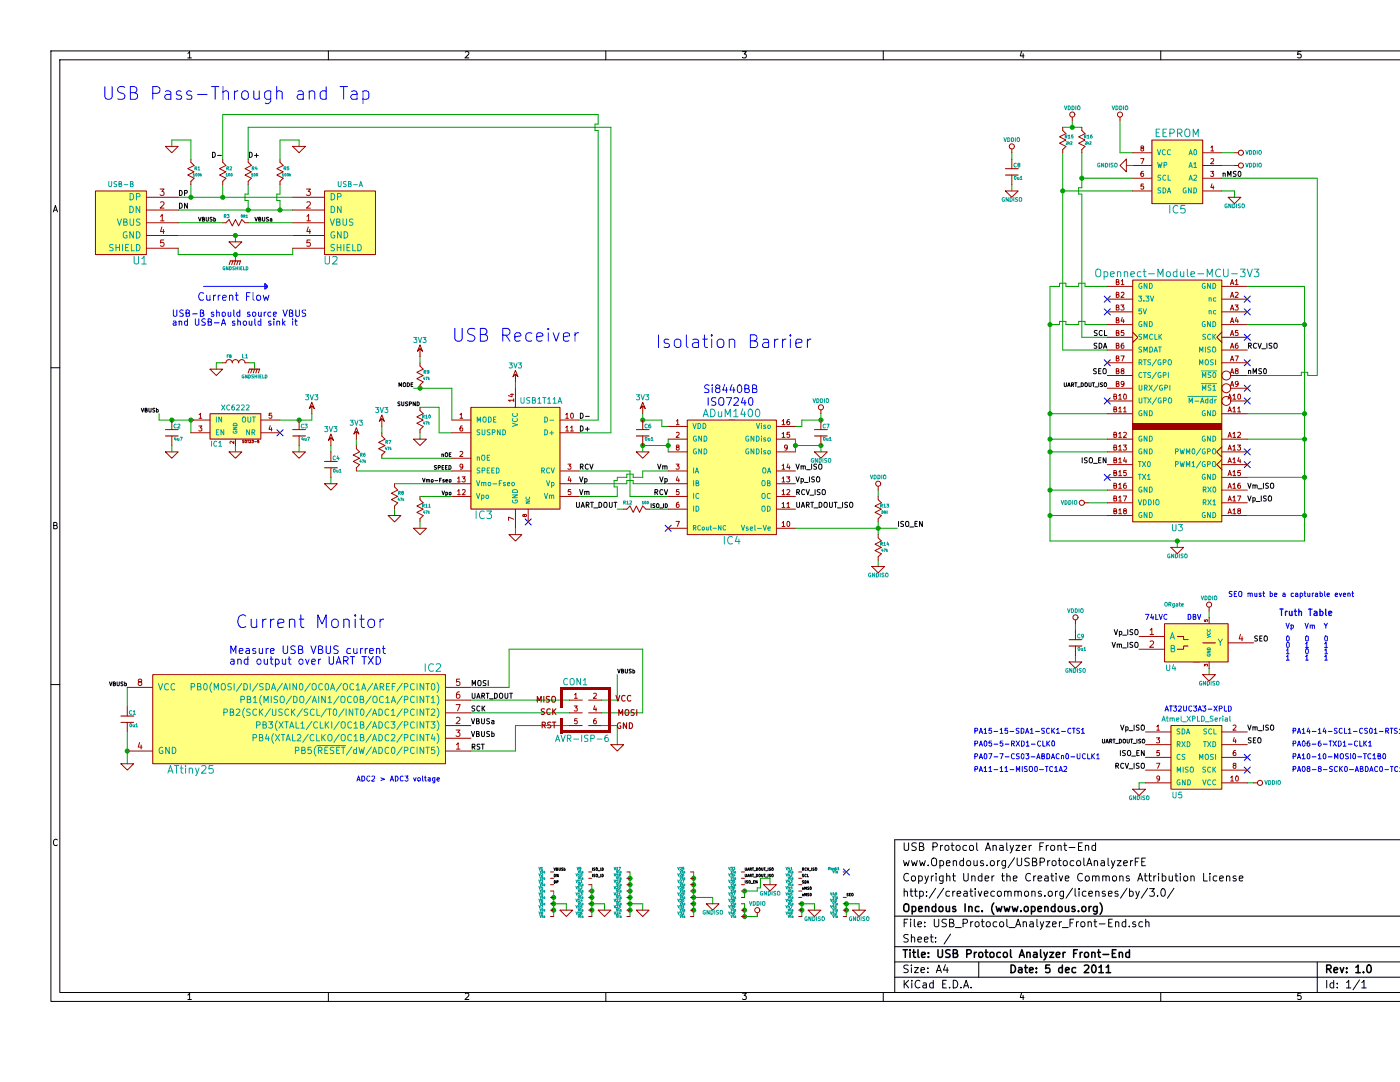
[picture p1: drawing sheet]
EESchema Schematic File Version 2  date 12/5/2011 6:16:03 PM
LIBS:power
LIBS:device
LIBS:transistors
LIBS:conn
LIBS:linear
LIBS:regul
LIBS:74xx
LIBS:cmos4000
LIBS:adc-dac
LIBS:memory
LIBS:xilinx
LIBS:special
LIBS:microcontrollers
LIBS:dsp
LIBS:microchip
LIBS:analog_switches
LIBS:motorola
LIBS:texas
LIBS:intel
LIBS:audio
LIBS:interface
LIBS:digital-audio
LIBS:philips
LIBS:display
LIBS:cypress
LIBS:siliconi
LIBS:opto
LIBS:atmel
LIBS:contrib
LIBS:valves
LIBS:USB_Protocol_Analyzer_Front-End-cache
EELAYER 25  0
EELAYER END
$Descr A4 11700 8267
encoding utf-8
Sheet 1 1
Title "USB Protocol Analyzer Front-End"
Date "5 dec 2011"
Rev "1.0"
Comp "Opendous Inc. (www.opendous.org)"
Comment1 "http://creativecommons.org/licenses/by/3.0/"
Comment2 "Copyright Under the Creative Commons Attribution License"
Comment3 "www.Opendous.org/USBProtocolAnalyzerFE"
Comment4 "USB Protocol Analyzer Front-End"
$EndDescr
NoConn ~ 6650 6850
$Comp
L VIA Mask1
U 1 1
P 6650 6850
F 0 "Mask1" V 6675 6950 20  0000 C CNN
F 1 "MASK" H 6650 7050 60  0001 C CNN
	1    6650 6850
	0    -1   -1   0   
$EndComp
Text Notes 3550 2700 0    100  ~ 0
USB Receiver
Wire Wire Line
	1750 900  4700 900 
Wire Wire Line
	1750 900  1750 1250
Wire Wire Line
	4550 3400 4800 3400
Wire Wire Line
	4800 3400 4800 1000
Wire Wire Line
	4800 1000 1950 1000
Wire Wire Line
	1950 1000 1950 1250
Connection ~ 6300 7150
Connection ~ 6300 7100
Wire Wire Line
	6400 7150 6400 7100
Wire Wire Line
	6400 7100 6300 7100
Connection ~ 5850 7000
Wire Wire Line
	5850 7050 5850 7000
Connection ~ 5850 7200
Wire Wire Line
	5950 7200 5850 7200
Connection ~ 5450 7100
Connection ~ 5450 7000
Connection ~ 5450 6900
Wire Wire Line
	5450 7050 5600 7050
Wire Wire Line
	5600 7050 5600 7100
Connection ~ 4950 7000
Connection ~ 4950 7100
Wire Wire Line
	5250 3700 5050 3700
Wire Wire Line
	5050 3700 5050 3750
Wire Wire Line
	5050 3750 4975 3750
Wire Wire Line
	4975 3750 4975 3725
Wire Wire Line
	4975 3725 4925 3725
Wire Wire Line
	4925 3725 4925 3750
Wire Wire Line
	4925 3750 4850 3750
Wire Wire Line
	4850 3750 4850 3775
Wire Wire Line
	4850 3775 4825 3775
Wire Wire Line
	4825 3775 4825 3825
Wire Wire Line
	4825 3825 4850 3825
Wire Wire Line
	4850 3825 4850 3900
Wire Wire Line
	4850 3900 4550 3900
Wire Wire Line
	4550 3700 4950 3700
Wire Wire Line
	4950 3700 4950 3900
Wire Wire Line
	4950 3900 5250 3900
Connection ~ 4650 7000
Wire Wire Line
	4650 7200 4650 6950
Connection ~ 4350 7150
Connection ~ 3300 3050
Wire Wire Line
	3250 3050 3550 3050
Wire Wire Line
	8450 5150 8450 5200
Connection ~ 8250 2550
Wire Wire Line
	8250 2550 8325 2550
Wire Wire Line
	8325 2550 8325 2525
Wire Wire Line
	8325 2525 8375 2525
Wire Wire Line
	8375 2525 8375 2550
Wire Wire Line
	8375 2550 8475 2550
Wire Wire Line
	8475 2550 8475 2525
Wire Wire Line
	8475 2525 8525 2525
Wire Wire Line
	8525 2525 8525 2550
Wire Wire Line
	8525 2550 8700 2550
Wire Wire Line
	9800 2950 10225 2950
Wire Wire Line
	10225 2950 10225 2925
Wire Wire Line
	10225 2925 10275 2925
Wire Wire Line
	10275 2925 10275 2950
Wire Wire Line
	10275 2950 10350 2950
Connection ~ 8250 3450
Connection ~ 8250 3550
Connection ~ 8250 3850
Connection ~ 8250 4050
Connection ~ 10250 2550
Connection ~ 10250 3250
Connection ~ 10250 3450
Connection ~ 10250 3750
Connection ~ 10250 4050
Wire Wire Line
	10250 2250 10250 4250
Wire Wire Line
	9250 4300 9250 4250
Wire Wire Line
	10250 2250 9800 2250
Wire Wire Line
	10250 2550 9800 2550
Wire Wire Line
	10250 3250 9800 3250
Wire Wire Line
	10250 3450 9800 3450
Wire Wire Line
	10250 3750 9800 3750
Wire Wire Line
	9800 4050 10250 4050
Wire Wire Line
	8250 3450 8700 3450
Wire Wire Line
	8250 3550 8700 3550
Wire Wire Line
	8250 3850 8700 3850
Wire Wire Line
	8700 4050 8250 4050
Wire Wire Line
	8500 1200 8500 1475
Wire Wire Line
	8350 1000 8500 1000
Connection ~ 8350 1500
Wire Wire Line
	8350 1200 8350 2750
Wire Wire Line
	8350 2750 8700 2750
Wire Wire Line
	8800 950  8800 1200
Wire Wire Line
	8800 1200 8900 1200
Wire Wire Line
	9600 1200 9700 1200
Wire Wire Line
	3550 3900 3300 3900
Wire Wire Line
	3100 4000 3100 4050
Wire Wire Line
	3300 4100 3300 4150
Wire Wire Line
	4900 4000 4850 4000
Connection ~ 1000 5900
Wire Wire Line
	1000 5750 1000 6000
Wire Wire Line
	1000 5550 1000 5400
Wire Wire Line
	2800 3500 2800 3450
Wire Wire Line
	3000 3600 3550 3600
Wire Wire Line
	3300 3200 3450 3200
Wire Wire Line
	3450 3200 3450 3400
Wire Wire Line
	3450 3400 3550 3400
Wire Wire Line
	4475 5600 3700 5600
Wire Wire Line
	4725 5700 4850 5700
Wire Wire Line
	4725 5500 4850 5500
Wire Wire Line
	3700 5400 4000 5400
Wire Wire Line
	4000 5400 4000 5100
Wire Wire Line
	4000 5100 5050 5100
Wire Wire Line
	5050 5100 5050 5600
Wire Wire Line
	4850 5700 4850 5850
Wire Wire Line
	4050 3050 4050 3000
Wire Notes Line
	2085 2265 2085 2270
Wire Notes Line
	2085 2265 2090 2265
Wire Notes Line
	2090 2265 2090 2260
Wire Notes Line
	2090 2260 2095 2260
Wire Notes Line
	2095 2260 2095 2255
Wire Notes Line
	2095 2255 2100 2255
Wire Notes Line
	2100 2255 2100 2245
Wire Notes Line
	2100 2250 1600 2250
Connection ~ 6900 4150
Wire Wire Line
	6900 4200 6900 4100
Wire Wire Line
	6900 4450 6900 4400
Wire Wire Line
	6900 3900 6900 3850
Wire Wire Line
	2600 3500 2600 3550
Wire Wire Line
	9500 4850 9500 4800
Wire Wire Line
	9800 6150 9850 6150
Wire Wire Line
	5250 3350 5200 3350
Wire Wire Line
	5200 3350 5200 3300
Wire Wire Line
	5200 3300 5050 3300
Wire Wire Line
	5250 3450 5250 3550
Wire Wire Line
	6250 3450 6250 3550
Wire Wire Line
	6450 3250 6450 3300
Wire Wire Line
	5050 3550 5050 3500
Connection ~ 1500 3300
Connection ~ 2350 3300
Wire Wire Line
	2200 3300 2450 3300
Wire Wire Line
	2450 3300 2450 3250
Wire Wire Line
	1350 3500 1350 3550
Wire Wire Line
	1850 3500 1850 3550
Wire Wire Line
	1750 2850 1700 2850
Wire Wire Line
	1700 2850 1700 2900
Connection ~ 1350 3300
Wire Wire Line
	1250 3300 1500 3300
Connection ~ 1850 2000
Wire Wire Line
	1850 2050 1850 2000
Connection ~ 1850 1850
Wire Wire Line
	1850 1900 1850 1850
Connection ~ 1950 1650
Wire Wire Line
	1950 1650 1950 1575
Wire Wire Line
	1950 1575 1925 1575
Wire Wire Line
	1925 1575 1925 1525
Wire Wire Line
	1925 1525 1950 1525
Wire Wire Line
	1950 1525 1950 1450
Connection ~ 1500 1550
Wire Wire Line
	1500 1550 1500 1450
Wire Wire Line
	2350 1150 2350 1100
Wire Wire Line
	2350 1100 2200 1100
Wire Wire Line
	2200 1100 2200 1250
Wire Wire Line
	1400 1650 2300 1650
Wire Wire Line
	1950 1750 2300 1750
Wire Wire Line
	1400 1750 1750 1750
Wire Wire Line
	2300 1550 1400 1550
Wire Wire Line
	2300 1850 1400 1850
Wire Wire Line
	1500 1250 1500 1100
Wire Wire Line
	1500 1100 1350 1100
Wire Wire Line
	1350 1100 1350 1150
Wire Wire Line
	1750 1450 1750 1550
Connection ~ 1750 1550
Wire Wire Line
	2200 1450 2200 1525
Wire Wire Line
	2200 1525 2175 1525
Wire Wire Line
	2175 1525 2175 1575
Wire Wire Line
	2175 1575 2200 1575
Wire Wire Line
	2200 1575 2200 1650
Connection ~ 2200 1650
Wire Wire Line
	1400 1950 1400 2000
Wire Wire Line
	1400 2000 2300 2000
Wire Wire Line
	2300 2000 2300 1950
Wire Wire Line
	1250 3300 1250 3250
Wire Wire Line
	2000 2900 2000 2850
Wire Wire Line
	2000 2850 1950 2850
Wire Wire Line
	8550 3950 8700 3950
Wire Wire Line
	1500 3300 1500 3400
Wire Wire Line
	2350 3500 2350 3550
Wire Wire Line
	5050 3300 5050 3250
Wire Wire Line
	6450 3550 6450 3500
Wire Wire Line
	6450 3500 6250 3500
Connection ~ 6250 3500
Wire Wire Line
	5050 3500 5250 3500
Connection ~ 5250 3500
Wire Wire Line
	6250 3350 6300 3350
Wire Wire Line
	6300 3350 6300 3300
Wire Wire Line
	6300 3300 6450 3300
Connection ~ 5050 3300
Connection ~ 6450 3300
Connection ~ 6450 3500
Connection ~ 5050 3500
Wire Wire Line
	9000 6150 8950 6150
Wire Wire Line
	8950 6150 8950 6200
Wire Wire Line
	9500 5250 9500 5300
Wire Wire Line
	2600 3800 2600 3750
Wire Wire Line
	6250 4150 7050 4150
Wire Notes Line
	2100 2245 2095 2245
Wire Notes Line
	2095 2245 2095 2240
Wire Notes Line
	2095 2240 2090 2240
Wire Notes Line
	2090 2240 2090 2235
Wire Notes Line
	2090 2235 2085 2235
Wire Notes Line
	2085 2235 2085 2230
Wire Notes Line
	2085 2270 2080 2270
Wire Notes Line
	2080 2270 2080 2230
Wire Notes Line
	2080 2230 2085 2230
Wire Wire Line
	4050 4150 4050 4200
Wire Wire Line
	4850 5500 4850 5300
Wire Wire Line
	5050 5600 4725 5600
Wire Wire Line
	4475 5500 3700 5500
Wire Wire Line
	3300 3400 3300 3450
Wire Wire Line
	3300 2850 3300 2800
Wire Wire Line
	3550 3050 3550 3300
Wire Wire Line
	3000 3400 3000 3350
Wire Wire Line
	2800 3700 3550 3700
Wire Wire Line
	3700 5900 4050 5900
Wire Wire Line
	4050 5900 4050 5700
Wire Wire Line
	3100 3800 3550 3800
Wire Wire Line
	10350 2950 10350 1400
Wire Wire Line
	10350 1400 9600 1400
Wire Wire Line
	9600 1300 9700 1300
Wire Wire Line
	9600 1500 9700 1500
Wire Wire Line
	9700 1500 9700 1550
Wire Wire Line
	8900 1300 8850 1300
Wire Wire Line
	8900 1500 8350 1500
Wire Wire Line
	8700 2650 8500 2650
Wire Wire Line
	8500 2650 8500 1525
Wire Wire Line
	8500 1525 8475 1525
Wire Wire Line
	8475 1525 8475 1475
Wire Wire Line
	8475 1475 8500 1475
Wire Wire Line
	8425 950  8425 1000
Connection ~ 8425 1000
Wire Wire Line
	8900 1400 8500 1400
Connection ~ 8500 1400
Wire Wire Line
	8250 3250 8700 3250
Wire Wire Line
	10250 4250 8250 4250
Connection ~ 9250 4250
Wire Wire Line
	8250 4250 8250 2250
Wire Wire Line
	8250 2250 8325 2250
Wire Wire Line
	8325 2250 8325 2225
Wire Wire Line
	8325 2225 8375 2225
Wire Wire Line
	8375 2225 8375 2250
Wire Wire Line
	8375 2250 8475 2250
Wire Wire Line
	8475 2250 8475 2225
Wire Wire Line
	8475 2225 8525 2225
Wire Wire Line
	8525 2225 8525 2250
Wire Wire Line
	8525 2250 8700 2250
Connection ~ 8250 3250
Wire Wire Line
	8450 4900 8450 4950
Wire Wire Line
	7950 1200 7950 1250
Wire Wire Line
	7950 1450 7950 1500
Wire Wire Line
	4050 5700 4475 5700
Wire Wire Line
	4350 7100 4450 7100
Wire Wire Line
	4450 7100 4450 7150
Connection ~ 4350 7100
Wire Wire Line
	4350 7200 4350 7000
Connection ~ 4350 7050
Wire Wire Line
	4750 7150 4750 7100
Wire Wire Line
	4750 7100 4650 7100
Connection ~ 4650 7150
Connection ~ 4650 7100
Connection ~ 4650 7050
Wire Wire Line
	5250 3800 4975 3800
Wire Wire Line
	4975 3800 4975 3775
Wire Wire Line
	4975 3775 4925 3775
Wire Wire Line
	4925 3775 4925 3800
Wire Wire Line
	4925 3800 4550 3800
Wire Wire Line
	5100 4000 5250 4000
Wire Wire Line
	4950 7100 5050 7100
Wire Wire Line
	5050 7100 5050 7150
Connection ~ 4950 7150
Connection ~ 4950 7050
Connection ~ 4950 6950
Connection ~ 5450 6950
Connection ~ 5450 7050
Wire Wire Line
	5450 6850 5450 7200
Connection ~ 5450 7150
Wire Wire Line
	5850 7200 5850 7100
Connection ~ 5850 7150
Wire Wire Line
	6050 6950 6050 6900
Wire Wire Line
	6050 6900 5975 6900
Wire Wire Line
	5975 6900 5975 6975
Wire Wire Line
	5975 6975 5950 6975
Wire Wire Line
	5950 6975 5950 7000
Wire Wire Line
	5950 7000 5850 7000
Wire Wire Line
	6300 7100 6300 7200
Wire Wire Line
	4950 7200 4950 6850
Connection ~ 4950 6900
Wire Wire Line
	6650 7200 6650 7100
Wire Wire Line
	6650 7100 6750 7100
Wire Wire Line
	6750 7100 6750 7150
Connection ~ 6650 7100
Connection ~ 6650 7150
Wire Wire Line
	4550 3300 4700 3300
Wire Wire Line
	4700 3300 4700 1025
Wire Wire Line
	4700 1025 4675 1025
Wire Wire Line
	4675 1025 4675 975 
Wire Wire Line
	4675 975  4700 975 
Wire Wire Line
	4700 975  4700 900 
Text Notes 1350 2500 0    50   ~ 0
USB-B should source VBUS\nand USB-A should sink it
Text Notes 1800 5150 0    60   ~ 0
Measure USB VBUS current\nand output over UART TXD
Text Label 6650 7050 0    20   ~ 0
SEO
$Comp
L VIA V51
U 1 1
P 6650 7150
F 0 "V51" V 6675 7250 20  0000 C CNN
F 1 "VIA" H 6650 7350 60  0001 C CNN
	1    6650 7150
	0    -1   -1   0   
$EndComp
$Comp
L VIA V52
U 1 1
P 6650 7200
F 0 "V52" V 6675 7300 20  0000 C CNN
F 1 "VIA" H 6650 7400 60  0001 C CNN
	1    6650 7200
	0    -1   -1   0   
$EndComp
$Comp
L VIA V50
U 1 1
P 6650 7100
F 0 "V50" V 6675 7200 20  0000 C CNN
F 1 "VIA" H 6650 7300 60  0001 C CNN
	1    6650 7100
	0    -1   -1   0   
$EndComp
$Comp
L VIA V49
U 1 1
P 6650 7050
F 0 "V49" V 6675 7150 20  0000 C CNN
F 1 "VIA" H 6650 7250 60  0001 C CNN
	1    6650 7050
	0    -1   -1   0   
$EndComp
$Comp
L GNDISO #PWR01
U 1 1
P 6750 7150
F 0 "#PWR01" H 6750 7150 30  0001 C CNN
F 1 "GNDISO" H 6750 7080 30  0000 C CNN
	1    6750 7150
	1    0    0    -1  
$EndComp
Text Label 5850 6850 0    20   ~ 0
UART_DOUT_ISO
$Comp
L GNDISO #PWR02
U 1 1
P 6400 7150
F 0 "#PWR02" H 6400 7150 30  0001 C CNN
F 1 "GNDISO" H 6400 7080 30  0000 C CNN
	1    6400 7150
	1    0    0    -1  
$EndComp
Text Label 6300 7000 0    20   ~ 0
nMS0
Text Label 6300 7050 0    20   ~ 0
nMS0
Text Label 9600 1400 0    40   ~ 0
nMS0
Text Label 9800 2950 0    40   ~ 0
nMS0
Text Label 6300 6900 0    20   ~ 0
SCL
Text Label 6300 6950 0    20   ~ 0
SDA
Text Label 6300 6850 0    20   ~ 0
RCV_ISO
$Comp
L GNDISO #PWR03
U 1 1
P 6050 6950
F 0 "#PWR03" H 6050 6950 30  0001 C CNN
F 1 "GNDISO" H 6050 6880 30  0000 C CNN
	1    6050 6950
	1    0    0    -1  
$EndComp
Text Label 5850 6950 0    20   ~ 0
ISO_EN
$Comp
L VDDIO #PWR04
U 1 1
P 5950 7200
F 0 "#PWR04" H 5950 7300 30  0001 C CNN
F 1 "VDDIO" H 5950 7300 30  0000 C CNN
	1    5950 7200
	1    0    0    -1  
$EndComp
Text Label 5850 6900 0    20   ~ 0
UART_DOUT_ISO
$Comp
L GNDISO #PWR05
U 1 1
P 5600 7100
F 0 "#PWR05" H 5600 7100 30  0001 C CNN
F 1 "GNDISO" H 5600 7030 30  0000 C CNN
	1    5600 7100
	1    0    0    -1  
$EndComp
$Comp
L GND #PWR06
U 1 1
P 5050 7150
F 0 "#PWR06" H 5050 7150 30  0001 C CNN
F 1 "GND" H 5050 7080 30  0001 C CNN
	1    5050 7150
	1    0    0    -1  
$EndComp
Text Label 4650 6900 0    20   ~ 0
ISO_ID
Text Label 5250 4000 2    30   ~ 0
ISO_ID
Text Label 4650 6850 0    20   ~ 0
ISO_ID
Text Label 4550 3700 0    40   ~ 0
RCV
Text Label 4550 3800 0    40   ~ 0
Vp
Text Label 4550 3900 0    40   ~ 0
Vm
$Comp
L GND #PWR07
U 1 1
P 4750 7150
F 0 "#PWR07" H 4750 7150 30  0001 C CNN
F 1 "GND" H 4750 7080 30  0001 C CNN
	1    4750 7150
	1    0    0    -1  
$EndComp
Text Label 4350 6950 0    20   ~ 0
DP
Text Label 4350 6900 0    20   ~ 0
DN
$Comp
L GND #PWR08
U 1 1
P 4450 7150
F 0 "#PWR08" H 4450 7150 30  0001 C CNN
F 1 "GND" H 4450 7080 30  0001 C CNN
	1    4450 7150
	1    0    0    -1  
$EndComp
Text Label 4350 6850 0    20   ~ 0
VBUSb
Text Label 3250 3050 2    30   ~ 0
MODE
Text Label 3300 3200 2    30   ~ 0
SUSPND
Text Label 3550 3900 2    30   ~ 0
Vpo
Text Label 3550 3800 2    30   ~ 0
Vmo-Fseo
Text Label 3550 3700 2    30   ~ 0
SPEED
Text Label 3550 3600 2    30   ~ 0
nOE
Text Label 1400 1650 0    40   ~ 0
DN
Text Label 1400 1550 0    40   ~ 0
DP
Text Label 3700 5600 0    40   ~ 0
SCK
Text Label 3700 5400 0    40   ~ 0
MOSI
Text Label 3700 5900 0    40   ~ 0
RST
$Comp
L VIA V1
U 1 1
P 4350 6850
F 0 "V1" V 4375 6950 20  0000 C CNN
F 1 "VIA" H 4350 7050 60  0001 C CNN
	1    4350 6850
	0    -1   -1   0   
$EndComp
$Comp
L VIA V2
U 1 1
P 4350 6900
F 0 "V2" V 4375 7000 20  0000 C CNN
F 1 "VIA" H 4350 7100 60  0001 C CNN
	1    4350 6900
	0    -1   -1   0   
$EndComp
$Comp
L VIA V4
U 1 1
P 4350 7000
F 0 "V4" V 4375 7100 20  0000 C CNN
F 1 "VIA" H 4350 7200 60  0001 C CNN
	1    4350 7000
	0    -1   -1   0   
$EndComp
$Comp
L VIA V3
U 1 1
P 4350 6950
F 0 "V3" V 4375 7050 20  0000 C CNN
F 1 "VIA" H 4350 7150 60  0001 C CNN
	1    4350 6950
	0    -1   -1   0   
$EndComp
$Comp
L VIA V7
U 1 1
P 4350 7150
F 0 "V7" V 4375 7250 20  0000 C CNN
F 1 "VIA" H 4350 7350 60  0001 C CNN
	1    4350 7150
	0    -1   -1   0   
$EndComp
$Comp
L VIA V8
U 1 1
P 4350 7200
F 0 "V8" V 4375 7300 20  0000 C CNN
F 1 "VIA" H 4350 7400 60  0001 C CNN
	1    4350 7200
	0    -1   -1   0   
$EndComp
$Comp
L VIA V6
U 1 1
P 4350 7100
F 0 "V6" V 4375 7200 20  0000 C CNN
F 1 "VIA" H 4350 7300 60  0001 C CNN
	1    4350 7100
	0    -1   -1   0   
$EndComp
$Comp
L VIA V5
U 1 1
P 4350 7050
F 0 "V5" V 4375 7150 20  0000 C CNN
F 1 "VIA" H 4350 7250 60  0001 C CNN
	1    4350 7050
	0    -1   -1   0   
$EndComp
$Comp
L VIA V13
U 1 1
P 4650 7050
F 0 "V13" V 4675 7150 20  0000 C CNN
F 1 "VIA" H 4650 7250 60  0001 C CNN
	1    4650 7050
	0    -1   -1   0   
$EndComp
$Comp
L VIA V14
U 1 1
P 4650 7100
F 0 "V14" V 4675 7200 20  0000 C CNN
F 1 "VIA" H 4650 7300 60  0001 C CNN
	1    4650 7100
	0    -1   -1   0   
$EndComp
$Comp
L VIA V16
U 1 1
P 4650 7200
F 0 "V16" V 4675 7300 20  0000 C CNN
F 1 "VIA" H 4650 7400 60  0001 C CNN
	1    4650 7200
	0    -1   -1   0   
$EndComp
$Comp
L VIA V15
U 1 1
P 4650 7150
F 0 "V15" V 4675 7250 20  0000 C CNN
F 1 "VIA" H 4650 7350 60  0001 C CNN
	1    4650 7150
	0    -1   -1   0   
$EndComp
$Comp
L VIA V11
U 1 1
P 4650 6950
F 0 "V11" V 4675 7050 20  0000 C CNN
F 1 "VIA" H 4650 7150 60  0001 C CNN
	1    4650 6950
	0    -1   -1   0   
$EndComp
$Comp
L VIA V12
U 1 1
P 4650 7000
F 0 "V12" V 4675 7100 20  0000 C CNN
F 1 "VIA" H 4650 7200 60  0001 C CNN
	1    4650 7000
	0    -1   -1   0   
$EndComp
$Comp
L VIA V10
U 1 1
P 4650 6900
F 0 "V10" V 4675 7000 20  0000 C CNN
F 1 "VIA" H 4650 7100 60  0001 C CNN
	1    4650 6900
	0    -1   -1   0   
$EndComp
$Comp
L VIA V9
U 1 1
P 4650 6850
F 0 "V9" V 4675 6950 20  0000 C CNN
F 1 "VIA" H 4650 7050 60  0001 C CNN
	1    4650 6850
	0    -1   -1   0   
$EndComp
$Comp
L VIA V33
U 1 1
P 5850 6850
F 0 "V33" V 5875 6950 20  0000 C CNN
F 1 "VIA" H 5850 7050 60  0001 C CNN
	1    5850 6850
	0    -1   -1   0   
$EndComp
$Comp
L VIA V34
U 1 1
P 5850 6900
F 0 "V34" V 5875 7000 20  0000 C CNN
F 1 "VIA" H 5850 7100 60  0001 C CNN
	1    5850 6900
	0    -1   -1   0   
$EndComp
$Comp
L VIA V36
U 1 1
P 5850 7000
F 0 "V36" V 5875 7100 20  0000 C CNN
F 1 "VIA" H 5850 7200 60  0001 C CNN
	1    5850 7000
	0    -1   -1   0   
$EndComp
$Comp
L VIA V35
U 1 1
P 5850 6950
F 0 "V35" V 5875 7050 20  0000 C CNN
F 1 "VIA" H 5850 7150 60  0001 C CNN
	1    5850 6950
	0    -1   -1   0   
$EndComp
$Comp
L VIA V39
U 1 1
P 5850 7150
F 0 "V39" V 5875 7250 20  0000 C CNN
F 1 "VIA" H 5850 7350 60  0001 C CNN
	1    5850 7150
	0    -1   -1   0   
$EndComp
$Comp
L VIA V40
U 1 1
P 5850 7200
F 0 "V40" V 5875 7300 20  0000 C CNN
F 1 "VIA" H 5850 7400 60  0001 C CNN
	1    5850 7200
	0    -1   -1   0   
$EndComp
$Comp
L VIA V38
U 1 1
P 5850 7100
F 0 "V38" V 5875 7200 20  0000 C CNN
F 1 "VIA" H 5850 7300 60  0001 C CNN
	1    5850 7100
	0    -1   -1   0   
$EndComp
$Comp
L VIA V37
U 1 1
P 5850 7050
F 0 "V37" V 5875 7150 20  0000 C CNN
F 1 "VIA" H 5850 7250 60  0001 C CNN
	1    5850 7050
	0    -1   -1   0   
$EndComp
$Comp
L VIA V45
U 1 1
P 6300 7050
F 0 "V45" V 6325 7150 20  0000 C CNN
F 1 "VIA" H 6300 7250 60  0001 C CNN
	1    6300 7050
	0    -1   -1   0   
$EndComp
$Comp
L VIA V46
U 1 1
P 6300 7100
F 0 "V46" V 6325 7200 20  0000 C CNN
F 1 "VIA" H 6300 7300 60  0001 C CNN
	1    6300 7100
	0    -1   -1   0   
$EndComp
$Comp
L VIA V48
U 1 1
P 6300 7200
F 0 "V48" V 6325 7300 20  0000 C CNN
F 1 "VIA" H 6300 7400 60  0001 C CNN
	1    6300 7200
	0    -1   -1   0   
$EndComp
$Comp
L VIA V47
U 1 1
P 6300 7150
F 0 "V47" V 6325 7250 20  0000 C CNN
F 1 "VIA" H 6300 7350 60  0001 C CNN
	1    6300 7150
	0    -1   -1   0   
$EndComp
$Comp
L VIA V43
U 1 1
P 6300 6950
F 0 "V43" V 6325 7050 20  0000 C CNN
F 1 "VIA" H 6300 7150 60  0001 C CNN
	1    6300 6950
	0    -1   -1   0   
$EndComp
$Comp
L VIA V44
U 1 1
P 6300 7000
F 0 "V44" V 6325 7100 20  0000 C CNN
F 1 "VIA" H 6300 7200 60  0001 C CNN
	1    6300 7000
	0    -1   -1   0   
$EndComp
$Comp
L VIA V42
U 1 1
P 6300 6900
F 0 "V42" V 6325 7000 20  0000 C CNN
F 1 "VIA" H 6300 7100 60  0001 C CNN
	1    6300 6900
	0    -1   -1   0   
$EndComp
$Comp
L VIA V41
U 1 1
P 6300 6850
F 0 "V41" V 6325 6950 20  0000 C CNN
F 1 "VIA" H 6300 7050 60  0001 C CNN
	1    6300 6850
	0    -1   -1   0   
$EndComp
$Comp
L VIA V25
U 1 1
P 5450 6850
F 0 "V25" V 5475 6950 20  0000 C CNN
F 1 "VIA" H 5450 7050 60  0001 C CNN
	1    5450 6850
	0    -1   -1   0   
$EndComp
$Comp
L VIA V26
U 1 1
P 5450 6900
F 0 "V26" V 5475 7000 20  0000 C CNN
F 1 "VIA" H 5450 7100 60  0001 C CNN
	1    5450 6900
	0    -1   -1   0   
$EndComp
$Comp
L VIA V28
U 1 1
P 5450 7000
F 0 "V28" V 5475 7100 20  0000 C CNN
F 1 "VIA" H 5450 7200 60  0001 C CNN
	1    5450 7000
	0    -1   -1   0   
$EndComp
$Comp
L VIA V27
U 1 1
P 5450 6950
F 0 "V27" V 5475 7050 20  0000 C CNN
F 1 "VIA" H 5450 7150 60  0001 C CNN
	1    5450 6950
	0    -1   -1   0   
$EndComp
$Comp
L VIA V31
U 1 1
P 5450 7150
F 0 "V31" V 5475 7250 20  0000 C CNN
F 1 "VIA" H 5450 7350 60  0001 C CNN
	1    5450 7150
	0    -1   -1   0   
$EndComp
$Comp
L VIA V32
U 1 1
P 5450 7200
F 0 "V32" V 5475 7300 20  0000 C CNN
F 1 "VIA" H 5450 7400 60  0001 C CNN
	1    5450 7200
	0    -1   -1   0   
$EndComp
$Comp
L VIA V30
U 1 1
P 5450 7100
F 0 "V30" V 5475 7200 20  0000 C CNN
F 1 "VIA" H 5450 7300 60  0001 C CNN
	1    5450 7100
	0    -1   -1   0   
$EndComp
$Comp
L VIA V29
U 1 1
P 5450 7050
F 0 "V29" V 5475 7150 20  0000 C CNN
F 1 "VIA" H 5450 7250 60  0001 C CNN
	1    5450 7050
	0    -1   -1   0   
$EndComp
$Comp
L VIA V21
U 1 1
P 4950 7050
F 0 "V21" V 4975 7150 20  0000 C CNN
F 1 "VIA" H 4950 7250 60  0001 C CNN
	1    4950 7050
	0    -1   -1   0   
$EndComp
$Comp
L VIA V22
U 1 1
P 4950 7100
F 0 "V22" V 4975 7200 20  0000 C CNN
F 1 "VIA" H 4950 7300 60  0001 C CNN
	1    4950 7100
	0    -1   -1   0   
$EndComp
$Comp
L VIA V24
U 1 1
P 4950 7200
F 0 "V24" V 4975 7300 20  0000 C CNN
F 1 "VIA" H 4950 7400 60  0001 C CNN
	1    4950 7200
	0    -1   -1   0   
$EndComp
$Comp
L VIA V23
U 1 1
P 4950 7150
F 0 "V23" V 4975 7250 20  0000 C CNN
F 1 "VIA" H 4950 7350 60  0001 C CNN
	1    4950 7150
	0    -1   -1   0   
$EndComp
$Comp
L VIA V19
U 1 1
P 4950 6950
F 0 "V19" V 4975 7050 20  0000 C CNN
F 1 "VIA" H 4950 7150 60  0001 C CNN
	1    4950 6950
	0    -1   -1   0   
$EndComp
$Comp
L VIA V20
U 1 1
P 4950 7000
F 0 "V20" V 4975 7100 20  0000 C CNN
F 1 "VIA" H 4950 7200 60  0001 C CNN
	1    4950 7000
	0    -1   -1   0   
$EndComp
$Comp
L VIA V18
U 1 1
P 4950 6900
F 0 "V18" V 4975 7000 20  0000 C CNN
F 1 "VIA" H 4950 7100 60  0001 C CNN
	1    4950 6900
	0    -1   -1   0   
$EndComp
$Comp
L VIA V17
U 1 1
P 4950 6850
F 0 "V17" V 4975 6950 20  0000 C CNN
F 1 "VIA" H 4950 7050 60  0001 C CNN
	1    4950 6850
	0    -1   -1   0   
$EndComp
Text Label 9800 5850 0    40   ~ 0
SEO
$Comp
L OR_GATE U4
U 1 1
P 9400 5050
F 0 "U4" H 9200 4850 45  0000 C CNN
F 1 "ORgate" H 9225 5350 30  0000 C CNN
	1    9400 5050
	1    0    0    -1  
$EndComp
Text Notes 9650 4700 0    40   ~ 0
SEO must be a capturable event
$Comp
L C_MINI C8
U 1 1
P 7950 1350
F 0 "C8" V 7900 1390 30  0000 C CNN
F 1 "0u1" V 8000 1400 25  0000 C CNN
	1    7950 1350
	0    1    1    0   
$EndComp
$Comp
L GNDISO #PWR09
U 1 1
P 7950 1500
F 0 "#PWR09" H 7950 1500 30  0001 C CNN
F 1 "GNDISO" H 7950 1430 30  0000 C CNN
	1    7950 1500
	1    0    0    -1  
$EndComp
$Comp
L VDDIO #PWR010
U 1 1
P 7950 1200
F 0 "#PWR010" H 7950 1300 30  0001 C CNN
F 1 "VDDIO" H 7950 1300 30  0000 C CNN
	1    7950 1200
	1    0    0    -1  
$EndComp
$Comp
L VDDIO #PWR011
U 1 1
P 8450 4900
F 0 "#PWR011" H 8450 5000 30  0001 C CNN
F 1 "VDDIO" H 8450 5000 30  0000 C CNN
	1    8450 4900
	1    0    0    -1  
$EndComp
$Comp
L GNDISO #PWR012
U 1 1
P 8450 5200
F 0 "#PWR012" H 8450 5200 30  0001 C CNN
F 1 "GNDISO" H 8450 5130 30  0000 C CNN
	1    8450 5200
	1    0    0    -1  
$EndComp
$Comp
L C_MINI C9
U 1 1
P 8450 5050
F 0 "C9" V 8400 5090 30  0000 C CNN
F 1 "0u1" V 8500 5100 25  0000 C CNN
	1    8450 5050
	0    1    1    0   
$EndComp
NoConn ~ 8700 3750
NoConn ~ 9800 3550
NoConn ~ 9800 3650
NoConn ~ 9800 3150
NoConn ~ 9800 3050
NoConn ~ 9800 2850
NoConn ~ 9800 2650
NoConn ~ 9800 2450
NoConn ~ 9800 2350
NoConn ~ 8700 2850
NoConn ~ 8700 3150
NoConn ~ 8700 2350
NoConn ~ 8700 2450
Text Label 8700 2950 2    40   ~ 0
SEO
Text Label 9800 3850 0    40   ~ 0
Vm_ISO
Text Label 8700 3050 2    30   ~ 0
UART_DOUT_ISO
Text Label 9800 2750 0    40   ~ 0
RCV_ISO
Text Label 9800 3950 0    40   ~ 0
Vp_ISO
Text Label 8700 3650 2    40   ~ 0
ISO_EN
Text Label 8700 2750 2    40   ~ 0
SDA
Text Label 8700 2650 2    40   ~ 0
SCL
$Comp
L GNDISO #PWR013
U 1 1
P 8850 1300
F 0 "#PWR013" H 8850 1300 30  0001 C CNN
F 1 "GNDISO" V 8850 1150 30  0000 C CNN
	1    8850 1300
	0    1    1    0   
$EndComp
$Comp
L VDDIO #PWR014
U 1 1
P 8800 950
F 0 "#PWR014" H 8800 1050 30  0001 C CNN
F 1 "VDDIO" H 8800 1050 30  0000 C CNN
	1    8800 950 
	1    0    0    -1  
$EndComp
$Comp
L R_MINI R15
U 1 1
P 8350 1100
F 0 "R15" V 8325 1150 25  0000 C CNN
F 1 "2k2" V 8375 1150 20  0000 C CNN
	1    8350 1100
	0    1    1    0   
$EndComp
$Comp
L GNDISO #PWR015
U 1 1
P 9700 1550
F 0 "#PWR015" H 9700 1550 30  0001 C CNN
F 1 "GNDISO" H 9700 1480 30  0000 C CNN
	1    9700 1550
	1    0    0    -1  
$EndComp
$Comp
L VDDIO #PWR016
U 1 1
P 9700 1200
F 0 "#PWR016" H 9700 1300 30  0001 C CNN
F 1 "VDDIO" V 9700 1350 30  0000 C CNN
	1    9700 1200
	0    1    1    0   
$EndComp
$Comp
L VDDIO #PWR017
U 1 1
P 9700 1300
F 0 "#PWR017" H 9700 1400 30  0001 C CNN
F 1 "VDDIO" V 9700 1450 30  0000 C CNN
	1    9700 1300
	0    1    1    0   
$EndComp
NoConn ~ 5250 4150
$Comp
L GND #PWR018
U 1 1
P 3100 4050
F 0 "#PWR018" H 3100 4050 30  0001 C CNN
F 1 "GND" H 3100 3980 30  0001 C CNN
	1    3100 4050
	1    0    0    -1  
$EndComp
$Comp
L R_MINI R8
U 1 1
P 3100 3900
F 0 "R8" V 3075 3950 25  0000 C CNN
F 1 "47k" V 3125 3950 20  0000 C CNN
	1    3100 3900
	0    1    1    0   
$EndComp
$Comp
L R_MINI R11
U 1 1
P 3300 4000
F 0 "R11" V 3275 4050 25  0000 C CNN
F 1 "47k" V 3325 4050 20  0000 C CNN
	1    3300 4000
	0    1    1    0   
$EndComp
$Comp
L GND #PWR019
U 1 1
P 3300 4150
F 0 "#PWR019" H 3300 4150 30  0001 C CNN
F 1 "GND" H 3300 4080 30  0001 C CNN
	1    3300 4150
	1    0    0    -1  
$EndComp
Text Notes 2800 6150 0    40   ~ 0
ADC2 > ADC3 voltage
Text Label 1000 5400 2    30   ~ 0
VBUSb
$Comp
L ATTINY25-P IC2
U 1 1
P 3500 5300
F 0 "IC2" H 3600 5350 60  0000 C CNN
F 1 "ATtiny25" H 5500 4550 60  0000 C CNN
F 2 "DIP8" H 3600 4550 60  0001 C CNN
	1    3500 5300
	-1   0    0    -1  
$EndComp
$Comp
L R_MINI R12
U 1 1
P 5000 4000
F 0 "R12" H 4930 4050 25  0000 C CNN
F 1 "100" H 5070 4050 20  0000 C CNN
	1    5000 4000
	1    0    0    -1  
$EndComp
Text Notes 10100 5150 0    40   ~ 0
1
Text Notes 10250 5150 0    40   ~ 0
0
Text Notes 10400 5150 0    40   ~ 0
1
Text Notes 10400 5200 0    40   ~ 0
1
Text Notes 10250 5200 0    40   ~ 0
1
Text Notes 10100 5200 0    40   ~ 0
1
Text Notes 10100 5100 0    40   ~ 0
0
Text Notes 10250 5100 0    40   ~ 0
1
Text Notes 10400 5100 0    40   ~ 0
1
Text Notes 10400 5050 0    40   ~ 0
0
Text Notes 10250 5050 0    40   ~ 0
0
Text Notes 10100 5050 0    40   ~ 0
0
Text Notes 10400 4950 0    40   ~ 0
Y
Text Notes 10250 4950 0    40   ~ 0
Vm
Text Notes 10100 4950 0    40   ~ 0
Vp
Text Notes 10050 4850 0    50   ~ 10
Truth Table
Text Notes 8995 4880 0    40   ~ 0
74LVC
Text Notes 9325 4880 0    40   ~ 0
DBV
$Comp
L 3V3 #PWR020
U 1 1
P 2800 3450
F 0 "#PWR020" H 2800 3550 40  0001 C CNN
F 1 "3V3" H 2800 3575 40  0000 C CNN
	1    2800 3450
	1    0    0    -1  
$EndComp
$Comp
L R_MINI R6
U 1 1
P 2800 3600
F 0 "R6" V 2775 3650 25  0000 C CNN
F 1 "47k" V 2825 3650 20  0000 C CNN
	1    2800 3600
	0    1    1    0   
$EndComp
$Comp
L R_MINI R7
U 1 1
P 3000 3500
F 0 "R7" V 2975 3550 25  0000 C CNN
F 1 "47k" V 3025 3550 20  0000 C CNN
	1    3000 3500
	0    1    1    0   
$EndComp
$Comp
L 3V3 #PWR021
U 1 1
P 3000 3350
F 0 "#PWR021" H 3000 3450 40  0001 C CNN
F 1 "3V3" H 3000 3475 40  0000 C CNN
	1    3000 3350
	1    0    0    -1  
$EndComp
$Comp
L 3V3 #PWR022
U 1 1
P 3300 2800
F 0 "#PWR022" H 3300 2900 40  0001 C CNN
F 1 "3V3" H 3300 2925 40  0000 C CNN
	1    3300 2800
	1    0    0    -1  
$EndComp
$Comp
L R_MINI R9
U 1 1
P 3300 2950
F 0 "R9" V 3275 3000 25  0000 C CNN
F 1 "47k" V 3325 3000 20  0000 C CNN
	1    3300 2950
	0    1    1    0   
$EndComp
$Comp
L GND #PWR023
U 1 1
P 3300 3450
F 0 "#PWR023" H 3300 3450 30  0001 C CNN
F 1 "GND" H 3300 3380 30  0001 C CNN
	1    3300 3450
	1    0    0    -1  
$EndComp
$Comp
L R_MINI R10
U 1 1
P 3300 3300
F 0 "R10" V 3275 3350 25  0000 C CNN
F 1 "47k" V 3325 3350 20  0000 C CNN
	1    3300 3300
	0    1    1    0   
$EndComp
$Comp
L GND #PWR024
U 1 1
P 4850 5850
F 0 "#PWR024" H 4850 5850 30  0001 C CNN
F 1 "GND" H 4850 5780 30  0001 C CNN
	1    4850 5850
	1    0    0    -1  
$EndComp
NoConn ~ 4150 4100
$Comp
L GND #PWR025
U 1 1
P 4050 4200
F 0 "#PWR025" H 4050 4200 30  0001 C CNN
F 1 "GND" H 4050 4130 30  0001 C CNN
	1    4050 4200
	1    0    0    -1  
$EndComp
$Comp
L AVR-ISP-6 CON1
U 1 1
P 4600 5600
F 0 "CON1" H 4520 5840 50  0000 C CNN
F 1 "AVR-ISP-6" H 4360 5370 50  0000 L BNN
F 2 "AVR-ISP-6" V 4080 5640 50  0001 C CNN
	1    4600 5600
	1    0    0    -1  
$EndComp
Text Notes 1550 2375 0    60   ~ 0
Current Flow
Text Label 4850 5300 0    30   ~ 0
VBUSb
Text Notes 5525 3100 0    60   ~ 0
Si8440BB
Text Notes 5550 3200 0    60   ~ 0
ISO7240
$Comp
L VDDIO #PWR026
U 1 1
P 8425 950
F 0 "#PWR026" H 8425 1050 30  0001 C CNN
F 1 "VDDIO" H 8425 1050 30  0000 C CNN
	1    8425 950 
	1    0    0    -1  
$EndComp
$Comp
L R_MINI R16
U 1 1
P 8500 1100
F 0 "R16" V 8475 1150 25  0000 C CNN
F 1 "2k2" V 8525 1150 20  0000 C CNN
	1    8500 1100
	0    1    1    0   
$EndComp
Text Notes 5150 2750 0    100  ~ 0
Isolation Barrier
Text Notes 1850 4950 0    100  ~ 0
Current Monitor
Text Notes 800  800  0    100  ~ 0
USB Pass-Through and Tap
Text Label 7050 4150 0    40   ~ 0
ISO_EN
Text Label 9000 5950 2    40   ~ 0
ISO_EN
$Comp
L GNDISO #PWR027
U 1 1
P 6900 4450
F 0 "#PWR027" H 6900 4450 30  0001 C CNN
F 1 "GNDISO" H 6900 4380 30  0000 C CNN
	1    6900 4450
	1    0    0    -1  
$EndComp
$Comp
L R_MINI R14
U 1 1
P 6900 4300
F 0 "R14" V 6875 4350 25  0000 C CNN
F 1 "47k" V 6925 4350 20  0000 C CNN
	1    6900 4300
	0    1    1    0   
$EndComp
$Comp
L VDDIO #PWR028
U 1 1
P 6900 3850
F 0 "#PWR028" H 6900 3950 30  0001 C CNN
F 1 "VDDIO" H 6900 3950 30  0000 C CNN
	1    6900 3850
	1    0    0    -1  
$EndComp
$Comp
L R_MINI R13
U 1 1
P 6900 4000
F 0 "R13" V 6875 4050 25  0000 C CNN
F 1 "DNI" V 6925 4050 20  0000 C CNN
	1    6900 4000
	0    1    1    0   
$EndComp
$Comp
L GND #PWR029
U 1 1
P 1000 6000
F 0 "#PWR029" H 1000 6000 30  0001 C CNN
F 1 "GND" H 1000 5930 30  0001 C CNN
	1    1000 6000
	1    0    0    -1  
$EndComp
$Comp
L 3V3 #PWR030
U 1 1
P 2600 3500
F 0 "#PWR030" H 2600 3600 40  0001 C CNN
F 1 "3V3" H 2600 3625 40  0000 C CNN
	1    2600 3500
	1    0    0    -1  
$EndComp
$Comp
L 3V3 #PWR031
U 1 1
P 4050 3000
F 0 "#PWR031" H 4050 3100 40  0001 C CNN
F 1 "3V3" H 4050 3125 40  0000 C CNN
	1    4050 3000
	1    0    0    -1  
$EndComp
$Comp
L 3V3 #PWR032
U 1 1
P 5050 3250
F 0 "#PWR032" H 5050 3350 40  0001 C CNN
F 1 "3V3" H 5050 3375 40  0000 C CNN
	1    5050 3250
	1    0    0    -1  
$EndComp
$Comp
L 3V3 #PWR033
U 1 1
P 2450 3250
F 0 "#PWR033" H 2450 3350 40  0001 C CNN
F 1 "3V3" H 2450 3375 40  0000 C CNN
	1    2450 3250
	1    0    0    -1  
$EndComp
$Comp
L C_MINI C4
U 1 1
P 2600 3650
F 0 "C4" V 2550 3690 30  0000 C CNN
F 1 "0u1" V 2650 3700 25  0000 C CNN
	1    2600 3650
	0    1    1    0   
$EndComp
$Comp
L C_MINI C1
U 1 1
P 1000 5650
F 0 "C1" V 950 5690 30  0000 C CNN
F 1 "0u1" V 1050 5700 25  0000 C CNN
	1    1000 5650
	0    1    1    0   
$EndComp
NoConn ~ 9800 6050
NoConn ~ 9800 5950
Text Label 9850 5050 0    40   ~ 0
SEO
$Comp
L GNDISO #PWR034
U 1 1
P 8950 6200
F 0 "#PWR034" H 8950 6200 30  0001 C CNN
F 1 "GNDISO" H 8950 6130 30  0000 C CNN
	1    8950 6200
	1    0    0    -1  
$EndComp
$Comp
L VDDIO #PWR035
U 1 1
P 9850 6150
F 0 "#PWR035" H 9850 6250 30  0001 C CNN
F 1 "VDDIO" V 9850 6300 30  0000 C CNN
	1    9850 6150
	0    1    1    0   
$EndComp
$Comp
L GNDISO #PWR036
U 1 1
P 9500 5300
F 0 "#PWR036" H 9500 5300 30  0001 C CNN
F 1 "GNDISO" H 9500 5230 30  0000 C CNN
	1    9500 5300
	1    0    0    -1  
$EndComp
$Comp
L VDDIO #PWR037
U 1 1
P 9500 4800
F 0 "#PWR037" H 9500 4900 30  0001 C CNN
F 1 "VDDIO" H 9500 4900 30  0000 C CNN
	1    9500 4800
	1    0    0    -1  
$EndComp
Text Label 9800 5750 0    40   ~ 0
Vm_ISO
Text Label 9000 5750 2    40   ~ 0
Vp_ISO
Text Label 9000 6050 2    40   ~ 0
RCV_ISO
Text Label 8950 5000 2    40   ~ 0
Vp_ISO
Text Label 8950 5100 2    40   ~ 0
Vm_ISO
Text Label 9000 5850 2    30   ~ 0
UART_DOUT_ISO
Text Label 6250 4000 0    40   ~ 0
UART_DOUT_ISO
Text Label 6250 3700 0    40   ~ 0
Vm_ISO
Text Label 6250 3800 0    40   ~ 0
Vp_ISO
Text Label 6250 3900 0    40   ~ 0
RCV_ISO
Text Label 5250 3700 2    40   ~ 0
Vm
Text Label 5250 3800 2    40   ~ 0
Vp
Text Label 5250 3900 2    40   ~ 0
RCV
Text Notes 9150 5600 0    40   ~ 0
AT32UC3A3-XPLD
Text Notes 10150 5775 0    40   ~ 0
PA14-14-SCL1-CS01-RTS1
Text Notes 10150 5875 0    40   ~ 0
PA06-6-TXD1-CLK1
Text Notes 10150 6075 0    40   ~ 0
PA08-8-SCK0-ABDAC0-TC1B1
Text Notes 10150 5975 0    40   ~ 0
PA10-10-MOSI0-TC1B0
Text Notes 7650 5975 0    40   ~ 0
PA07-7-CS03-ABDACn0-UCLK1
Text Notes 7650 6075 0    40   ~ 0
PA11-11-MISO0-TC1A2
Text Notes 7650 5875 0    40   ~ 0
PA05-5-RXD1-CLK0
Text Notes 7650 5775 0    40   ~ 0
PA15-15-SDA1-SCK1-CTS1
$Comp
L ATMEL_XPLD_SERIAL U5
U 1 1
P 9400 5950
F 0 "U5" H 9250 5650 45  0000 C CNN
F 1 "Atmel_XPLD_Serial" H 9400 6250 40  0000 C CNN
	1    9400 5950
	1    0    0    -1  
$EndComp
$Comp
L GNDISO #PWR038
U 1 1
P 9250 4300
F 0 "#PWR038" H 9250 4300 30  0001 C CNN
F 1 "GNDISO" H 9250 4230 30  0000 C CNN
	1    9250 4300
	1    0    0    -1  
$EndComp
$Comp
L C_MINI C7
U 1 1
P 6450 3400
F 0 "C7" V 6400 3440 30  0000 C CNN
F 1 "0u1" V 6500 3450 25  0000 C CNN
	1    6450 3400
	0    1    1    0   
$EndComp
$Comp
L C_MINI C6
U 1 1
P 5050 3400
F 0 "C6" V 5000 3440 30  0000 C CNN
F 1 "0u1" V 5100 3450 25  0000 C CNN
	1    5050 3400
	0    1    1    0   
$EndComp
$Comp
L GND #PWR039
U 1 1
P 5050 3550
F 0 "#PWR039" H 5050 3550 30  0001 C CNN
F 1 "GND" H 5050 3480 30  0001 C CNN
	1    5050 3550
	1    0    0    -1  
$EndComp
NoConn ~ 2200 3400
$Comp
L GND #PWR040
U 1 1
P 2600 3800
F 0 "#PWR040" H 2600 3800 30  0001 C CNN
F 1 "GND" H 2600 3730 30  0001 C CNN
	1    2600 3800
	1    0    0    -1  
$EndComp
$Comp
L GNDISO #PWR041
U 1 1
P 6450 3550
F 0 "#PWR041" H 6450 3550 30  0001 C CNN
F 1 "GNDISO" H 6450 3480 30  0000 C CNN
	1    6450 3550
	1    0    0    -1  
$EndComp
$Comp
L VDDIO #PWR042
U 1 1
P 6450 3250
F 0 "#PWR042" H 6450 3350 30  0001 C CNN
F 1 "VDDIO" H 6450 3350 30  0000 C CNN
	1    6450 3250
	1    0    0    -1  
$EndComp
$Comp
L VDDIO #PWR043
U 1 1
P 8550 3950
F 0 "#PWR043" H 8550 4050 30  0001 C CNN
F 1 "VDDIO" V 8550 4100 30  0000 C CNN
	1    8550 3950
	0    -1   -1   0   
$EndComp
Text Label 4850 4000 2    40   ~ 0
UART_DOUT
Text Label 3700 5500 0    40   ~ 0
UART_DOUT
Text Label 3700 5700 0    40   ~ 0
VBUSa
Text Label 3700 5800 0    40   ~ 0
VBUSb
$Comp
L L_MINI L1
U 1 1
P 1850 2850
F 0 "L1" H 1775 2800 30  0000 C CNN
F 1 "FB" H 1900 2800 22  0000 C CNN
	1    1850 2850
	-1   0    0    1   
$EndComp
$Comp
L GNDSHIELD #PWR044
U 1 1
P 2000 2900
F 0 "#PWR044" H 2000 2950 40  0001 C CNN
F 1 "GNDSHIELD" H 2000 2840 25  0000 C CNN
	1    2000 2900
	1    0    0    -1  
$EndComp
$Comp
L GND #PWR045
U 1 1
P 1700 2900
F 0 "#PWR045" H 1700 2900 30  0001 C CNN
F 1 "GND" H 1700 2830 30  0001 C CNN
	1    1700 2900
	1    0    0    -1  
$EndComp
$Comp
L GND #PWR046
U 1 1
P 2350 3550
F 0 "#PWR046" H 2350 3550 30  0001 C CNN
F 1 "GND" H 2350 3480 30  0001 C CNN
	1    2350 3550
	1    0    0    -1  
$EndComp
$Comp
L GND #PWR047
U 1 1
P 1350 3550
F 0 "#PWR047" H 1350 3550 30  0001 C CNN
F 1 "GND" H 1350 3480 30  0001 C CNN
	1    1350 3550
	1    0    0    -1  
$EndComp
$Comp
L GND #PWR048
U 1 1
P 1850 3550
F 0 "#PWR048" H 1850 3550 30  0001 C CNN
F 1 "GND" H 1850 3480 30  0001 C CNN
	1    1850 3550
	1    0    0    -1  
$EndComp
$Comp
L C_MINI C3
U 1 1
P 2350 3400
F 0 "C3" V 2300 3440 30  0000 C CNN
F 1 "4u7" V 2400 3450 25  0000 C CNN
	1    2350 3400
	0    1    1    0   
$EndComp
$Comp
L C_MINI C2
U 1 1
P 1350 3400
F 0 "C2" V 1300 3440 30  0000 C CNN
F 1 "4u7" V 1400 3450 25  0000 C CNN
	1    1350 3400
	0    1    1    0   
$EndComp
Text Label 1250 3250 2    30   ~ 0
VBUSb
$Comp
L REGULATOR_SOT23-5 IC1
U 1 1
P 1850 3350
F 0 "IC1" H 1700 3210 40  0000 C CNN
F 1 "XC6222" H 1850 3495 40  0000 C CNN
	1    1850 3350
	1    0    0    -1  
$EndComp
$Comp
L GNDSHIELD #PWR049
U 1 1
P 1850 2050
F 0 "#PWR049" H 1850 2100 40  0001 C CNN
F 1 "GNDSHIELD" H 1850 1990 25  0000 C CNN
	1    1850 2050
	1    0    0    -1  
$EndComp
Text Label 4550 3400 0    40   ~ 0
D+
Text Label 4550 3300 0    40   ~ 0
D-
Text Label 1750 1250 2    40   ~ 0
D-
Text Label 1950 1250 0    40   ~ 0
D+
$Comp
L GND #PWR050
U 1 1
P 1350 1150
F 0 "#PWR050" H 1350 1150 30  0001 C CNN
F 1 "GND" H 1350 1080 30  0001 C CNN
	1    1350 1150
	1    0    0    -1  
$EndComp
$Comp
L GND #PWR051
U 1 1
P 2350 1150
F 0 "#PWR051" H 2350 1150 30  0001 C CNN
F 1 "GND" H 2350 1080 30  0001 C CNN
	1    2350 1150
	1    0    0    -1  
$EndComp
$Comp
L GND #PWR052
U 1 1
P 1850 1900
F 0 "#PWR052" H 1850 1900 30  0001 C CNN
F 1 "GND" H 1850 1830 30  0001 C CNN
	1    1850 1900
	1    0    0    -1  
$EndComp
$Comp
L R_MINI R5
U 1 1
P 2200 1350
F 0 "R5" V 2175 1400 25  0000 C CNN
F 1 "100k" V 2225 1400 20  0000 C CNN
	1    2200 1350
	0    1    1    0   
$EndComp
$Comp
L R_MINI R1
U 1 1
P 1500 1350
F 0 "R1" V 1475 1400 25  0000 C CNN
F 1 "100k" V 1525 1400 20  0000 C CNN
	1    1500 1350
	0    1    1    0   
$EndComp
$Comp
L R_MINI R2
U 1 1
P 1750 1350
F 0 "R2" V 1725 1400 25  0000 C CNN
F 1 "100" V 1775 1400 20  0000 C CNN
	1    1750 1350
	0    1    1    0   
$EndComp
$Comp
L R_MINI R4
U 1 1
P 1950 1350
F 0 "R4" V 1925 1400 25  0000 C CNN
F 1 "100" V 1975 1400 20  0000 C CNN
	1    1950 1350
	0    1    1    0   
$EndComp
Text Label 1700 1750 2    30   ~ 0
VBUSb
Text Label 2000 1750 0    30   ~ 0
VBUSa
$Comp
L R_MINI R3
U 1 1
P 1850 1750
F 0 "R3" H 1780 1800 25  0000 C CNN
F 1 "0R1" H 1920 1800 20  0000 C CNN
	1    1850 1750
	1    0    0    -1  
$EndComp
$Comp
L USBCONN U2
U 1 1
P 2550 1750
F 0 "U2" H 2600 1450 60  0000 C CNN
F 1 "USB-A" H 2750 2050 40  0000 C CNN
	1    2550 1750
	1    0    0    -1  
$EndComp
$Comp
L USBCONN U1
U 1 1
P 1150 1750
F 0 "U1" H 1200 1450 60  0000 C CNN
F 1 "USB-B" H 1350 2050 40  0000 C CNN
	1    1150 1750
	-1   0    0    -1  
$EndComp
$Comp
L ADUMX400 IC4
U 1 1
P 5750 3750
F 0 "IC4" H 5750 3250 60  0000 C CNN
F 1 "ADuM1400" H 5750 4250 60  0000 C CNN
	1    5750 3750
	1    0    0    -1  
$EndComp
$Comp
L USB1T11A IC3
U 1 1
P 4050 3600
F 0 "IC3" H 3800 3150 60  0000 C CNN
F 1 "USB1T11A" H 4250 4050 45  0000 C CNN
	1    4050 3600
	1    0    0    -1  
$EndComp
$Comp
L EEPROM_24XX_32K+ IC5
U 1 1
P 9250 1350
F 0 "IC5" H 9250 1050 60  0000 C CNN
F 1 "EEPROM" H 9250 1650 60  0000 C CNN
	1    9250 1350
	-1   0    0    -1  
$EndComp
$Comp
L OPENNECT-CONTROLLER-MCU U3
U 1 1
P 9250 3150
F 0 "U3" H 9250 2150 50  0000 C CNN
F 1 "Opennect-Module-MCU-3V3" H 9250 4150 60  0000 C CNN
	1    9250 3150
	1    0    0    -1  
$EndComp
$EndSCHEMATC
